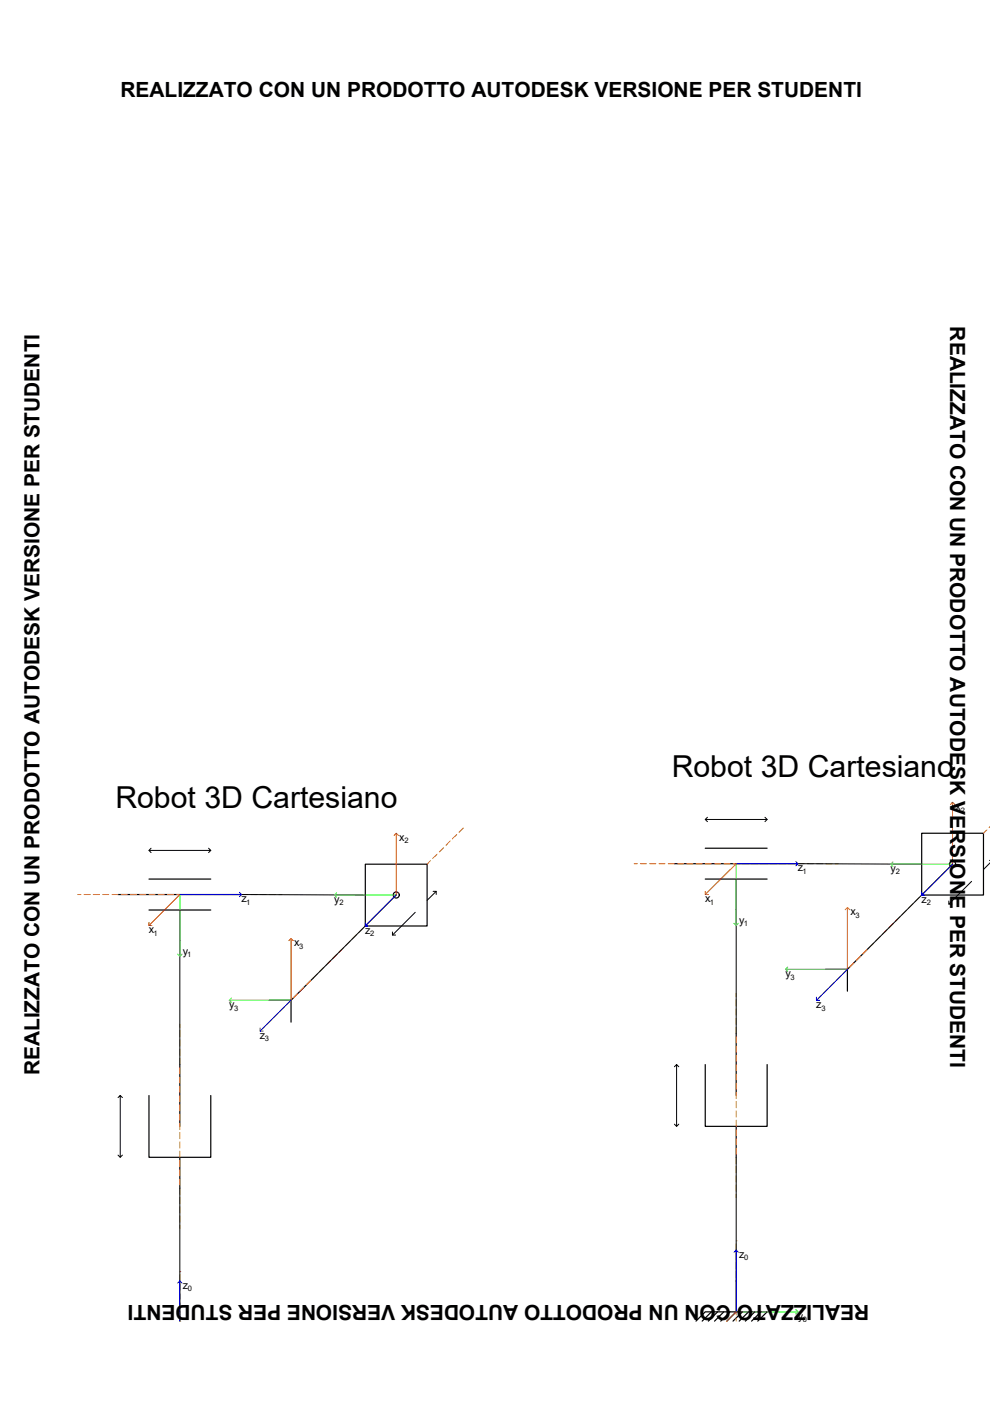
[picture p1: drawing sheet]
<svg xmlns="http://www.w3.org/2000/svg" width="210mm" height="297mm" viewBox="0 0 210 297" stroke-linecap="round" stroke-linejoin="round" font-family="sans-serif">
<!-- layer: 0 -->
<g fill="none" stroke="#000" stroke-width=".25">
<path d="M149.5 179.8h13.2M195.4 176.7h13.1v13.1h-13.1zM25 189.7h26.2M31.6 192.9h13.1M31.6 186.4h13.1M38.1 192.9v6.6M77.5 183.2h13.1v13.1h-13.1zM143 183.1h26.2M149.5 186.4h13.2M156.1 186.4v6.5M57.1 212.1h4.6M66.3 207.4l-4.6 4.7v4.6"/>
<path d="M156.1 219.1v13.2M175 205.5h4.7M184.3 200.9l-4.6 4.6v4.6M31.6 232.3v13.1h13.1v-13.1M38.1 225.7v13.1M149.5 225.7v13.1h13.2v-13.1M156.1 238.8v6.6M38.1 245.4v6.5M38.1 278.1v2M150.8 278.1l-1.9 2M152.2 278.1l-2 2M153.5 278.1l-2 2"/>
<path d="M154.8 278.1l-2 2M156.1 271.6v6.5l-2 2M157.4 278.1l-2 2M158.7 278.1l-2 2M160 278.1l-2 2M161.3 278.1l-2 2M147.6 280.1l1.9-2h13.2l-2 2"/>
<circle cx="84" cy="189.8" r=".65"/>
<circle cx="202" cy="183.2" r=".65"/>
</g>
<!-- layer: AM_7 -->
<g fill="none" stroke="#dda500" stroke-width=".21">
<path d="M94.1 179.7l-1 .9M95.4 178.3l-.9 .9M96.8 176.9l-.9 .9M98.2 175.5l-.9 1M209.2 175.9l-.7 .8M210 175.2l-.3 .3M16.5 189.7h.7M17.8 189.7h1.3M19.8 189.7h1.3M21.7 189.7h1.4M23.7 189.7h1.3M25.7 189.7h1.3"/>
<path d="M27.7 189.7h1.3M29.6 189.7h1.3M31.6 189.7h1.3M33.5 189.7h1.3M35.5 189.7h1.3M37.5 189.7h1.3M39.4 189.7h1.4M41.4 189.7h1.3M43.4 189.7h1.3M45.3 189.7h1.4M47.3 189.7h1.3M49.3 189.7h1.3"/>
<path d="M51.2 189.7h1.3M53.2 189.7h1.3M55.2 189.7h1.3M57.1 189.7h1.3M59.1 189.7h.7M74.2 199.6l-.9 .9M75.6 198.2l-.9 .9M77 196.8l-.9 .9M78.4 195.4l-.9 .9M79.8 194l-1 .9M81.2 192.6l-1 .9M82.6 191.2l-1 1"/>
<path d="M83.9 189.8l-.9 1M84.5 189.3l-.1 .1M91.3 182.5l-.7 .7M92.7 181.1l-1 .9M134.5 183.1h.6M135.8 183.1h1.3M137.7 183.1h1.4M139.7 183.1h1.3M141.7 183.1h1.3M143.6 183.1h1.4M145.6 183.1h1.3M147.6 183.1h1.3"/>
<path d="M149.5 183.1h1.3M151.5 183.1h1.3M153.5 183.1h1.3M155.4 183.1h1.3M157.4 183.1h1.3M159.4 183.1h1.3M161.3 183.1h1.4M163.3 183.1h1.3M165.3 183.1h1.3M167.2 183.1h1.3M169.2 183.1h1.3M171.2 183.1h1.3"/>
<path d="M173.1 183.1h1.3M175.1 183.1h1.3M177.1 183.1h.6M185.2 200l-.9 .9M186.6 198.6l-.9 .9M187.5 197.7l.5-.5-.9 .9M189.4 195.8l-.9 .9M190.8 194.4l-.9 .9M192.2 193l-1 .9M193.6 191.6l-1 1M195 190.2l-1 1M196.3 188.8l-.9 1"/>
<path d="M197.7 187.5l-.9 .9M199.1 186.1l-.9 .9M200.5 184.7l-.9 .9M201.9 183.3l-.9 .9M202.4 182.8h.1M38.1 217.2v.6M38.1 218.5v1.3M56.1 217.6l-.4 .5M57.5 216.2l-.9 1M58.9 214.8l-.9 1M60.3 213.5l-.9 .9M61.7 212.1l-.9 .9"/>
<path d="M63.1 210.7l-.9 .9M64.5 209.3l-1 .9M65.9 207.9l-1 .9M67.3 206.5l-1 .9M68.7 205.1l-1 .9M70 203.7l-.9 1M71.4 202.3l-.9 1M72.8 201l-.9 .9M156.1 210.6v.7M156.1 211.9v1.4M156.1 213.9v1.3M156.1 215.9v1.3"/>
<path d="M156.1 217.8v1.3M156.1 219.8v1.3M174.1 211.1l-.5 .4M175.5 209.7l-.9 .9M176.9 208.3l-.9 .9M178.3 206.9l-1 .9M179.7 205.5l-1 .9M181 204.1l-.9 .9M182.4 202.7l-.9 1M183.8 201.3l-.9 1M38.1 220.5v1.3M38.1 222.4v1.3"/>
<path d="M38.1 224.4v1.3M38.1 226.4v1.3M38.1 228.3v1.3M38.1 230.3v1.3M38.1 232.3v1.3M38.1 234.2v1.3M38.1 236.2v1.3M38.1 238.2v1.3M156.1 221.8v1.3M156.1 223.7v1.4M156.1 225.7v1.3M156.1 227.7v1.3"/>
<path d="M156.1 229.6v1.4M156.1 231.6v1.3M156.1 233.6v1.3M156.1 235.5v1.3M156.1 237.5v1.3M156.1 239.5v1.3M38.1 240.1v1.3M38.1 242.1v1.3M38.1 244.1v1.3M38.1 246v1.3M38.1 248v1.3M38.1 250v1.3"/>
<path d="M38.1 251.9v1.3M38.1 253.9v1.3M38.1 255.8v1.4M38.1 257.8v1.3M38.1 259.8v.6M156.1 241.4v1.3M156.1 243.4v1.3M156.1 245.4v1.3M156.1 247.3v1.4M156.1 249.3v1.3M156.1 251.3v1.3M156.1 253.2v.7"/>
<path d="M38.1 269.6h.1M38.1 270.3v1.3M38.1 272.2v1.3M38.1 274.2v1.3M38.1 276.2v1.3M38.1 278.1v1.3M156.1 263.1h.1M156.1 263.7v1.3M156.1 265.7v1.3M156.1 267.6v1.4M156.1 269.6v1.3M156.1 271.6v1.3"/>
<path d="M156.1 273.5v1.4M156.1 275.5v1.3M156.1 277.5v1.3M156.1 279.4v.7M38.1 280.1h.1"/>
</g>
<!-- layer: link -->
<g fill="none" stroke="#000" stroke-width=".21">
<path d="M32 179.8l-.4 .5 .4 .5M44.2 179.8l.5 .5h-13.1M150 173.3l-.5 .4 .5 .5M162.2 173.3l.5 .4h-13.2M162.7 173.7l-.5 .5M38.1 199.5v26.2M44.7 180.3l-.5 .5M51.2 189.7l26.3 .1M83.2 197.6v.7h.7M84 189.8l-17.7 17.6M88 193.4l-4.8 4.9M91.8 189h.7l-1.9 1.9"/>
<path d="M92.5 189v.6M156.1 192.9v26.2M169.2 183.1l26.2 .1M201.2 191v.7h.6M202 183.2l-17.7 17.7M206 186.9l-4.8 4.8M209.8 182.4h.2M210 182.9l-1.5 1.4M25 232.7l.5-.4v13.1M25.5 232.3l.5 .4M143 226.2l.5-.5v13.1M143 238.3l.5 .5 .4-.5"/>
<path d="M143.5 225.7l.4 .5M25 244.9l.5 .5 .5-.5M38.1 251.9v26.2M156.1 245.4v26.2"/>
</g>
<!-- layer: zAsse -->
<g fill="none" stroke="#00f" stroke-width=".21">
<path d="M38.1 189.7h13.1M50.8 189.2l.4 .5-.4 .4M77.5 195.7v.6h.6M84 189.8l-6.5 6.5M156.1 183.1h13.1M168.7 182.7l.5 .4-.5 .5M195.4 189.1v.7h.7M202 183.2l-6.6 6.6M55.1 218v.6h.7M61.7 212.1l-6.6 6.5M173.1 211.4v.7h.7M179.7 205.5l-6.6 6.6"/>
<path d="M37.7 272l.4-.4v8.5M38.1 271.6l.5 .4M155.6 265.5l.5-.5 .5 .5M156.1 265v13.1"/>
</g>
<!-- layer: yAsse -->
<g fill="none" stroke="#0f0" stroke-width=".21">
<path d="M38.1 189.7v13.1M70.9 189.8h13.1M71.4 189.3l-.5 .5 .5 .4M155.6 195.8l.5 .4 .5-.4M156.1 183.1v13.1M188.9 183.2h13.1M189.3 182.8l-.4 .4 .4 .5M37.7 202.3l.4 .5 .5-.5M48.6 212.1h13.1M49.1 211.6l-.5 .5 .5 .4M166.6 205.5h13.1M167 205l-.4 .5 .4 .5"/>
<path d="M156.1 278.1h13.1M168.7 277.7l.5 .4-.5 .5"/>
</g>
<!-- layer: xAsse -->
<g fill="none" stroke="#f00" stroke-width=".21">
<path d="M83.6 177.1l.4-.4 .5 .4M84 176.7v13.1M201.5 170.6l.5-.5 .4 .5M202 170.1v13.1M31.6 195.6v.6h.6M38.1 189.7l-6.5 6.5M61.2 199.4l.5-.4 .5 .4M61.7 199v13.1M149.5 189v.7h.7M156.1 183.1l-6.6 6.6M179.2 192.9l.5-.5 .4 .5M179.7 192.4v13.1"/>
<path d="M156.1 278.1l-2 2"/>
</g>
<g font-size="6.4">
<text x="142.4" y="164.8">Robot 3D Cartesiano</text>
<text x="24.5" y="171.4">Robot 3D Cartesiano</text>
</g>
<g font-size="4.4">
<text x="25.5" y="20.6">REALIZZATO CON UN PRODOTTO AUTODESK VERSIONE PER STUDENTI</text>
<text x="201.4" y="69.2" transform="rotate(90 201.4 69.2)">REALIZZATO CON UN PRODOTTO AUTODESK VERSIONE PER STUDENTI</text>
<text x="8.4" y="228" transform="rotate(-90 8.4 228)">REALIZZATO CON UN PRODOTTO AUTODESK VERSIONE PER STUDENTI</text>
<text x="184.3" y="276.6" transform="rotate(-180 184.3 276.6)">REALIZZATO CON UN PRODOTTO AUTODESK VERSIONE PER STUDENTI</text>
</g>
<g font-size="2.3">
<text x="202.6" y="171.8">x</text>
<text x="84.7" y="178.3">x</text>
<text x="169.1" y="184.7">z</text>
<text x="188.8" y="184.9">y</text>
<text x="51.2" y="191.3">z</text>
<text x="70.9" y="191.4">y</text>
<text x="149.5" y="191.3">x</text>
<text x="195.4" y="191.4">z</text>
<text x="31.6" y="197.9">x</text>
<text x="77.4" y="198">z</text>
<text x="156.7" y="195.9">y</text>
<text x="180.3" y="194">x</text>
<text x="38.7" y="202.4">y</text>
<text x="62.3" y="200.6">x</text>
<text x="166.5" y="207.2">y</text>
<text x="48.6" y="213.7">y</text>
<text x="173.1" y="213.7">z</text>
<text x="55.1" y="220.3">z</text>
<text x="156.7" y="266.7">z</text>
<text x="38.7" y="273.2">z</text>
<text x="169.2" y="279.8">y</text>
</g>
<g font-size="1.6">
<text x="203.7" y="172.3">2</text>
<text x="85.7" y="178.8">2</text>
<text x="170.1" y="185.3">1</text>
<text x="189.9" y="185.4">2</text>
<text x="52.2" y="191.8">1</text>
<text x="72" y="191.9">2</text>
<text x="150.5" y="191.8">1</text>
<text x="196.5" y="191.9">2</text>
<text x="157.7" y="196.4">1</text>
<text x="181.4" y="194.6">3</text>
<text x="32.5" y="198.4">1</text>
<text x="39.7" y="203">1</text>
<text x="63.4" y="201.2">3</text>
<text x="78.5" y="198.5">2</text>
<text x="167.6" y="207.7">3</text>
<text x="49.6" y="214.3">3</text>
<text x="174.1" y="214.3">3</text>
<text x="56.2" y="220.8">3</text>
<text x="157.8" y="267.2">0</text>
<text x="39.8" y="273.8">0</text>
<text x="170.3" y="280.3">0</text>
</g>
</svg>
